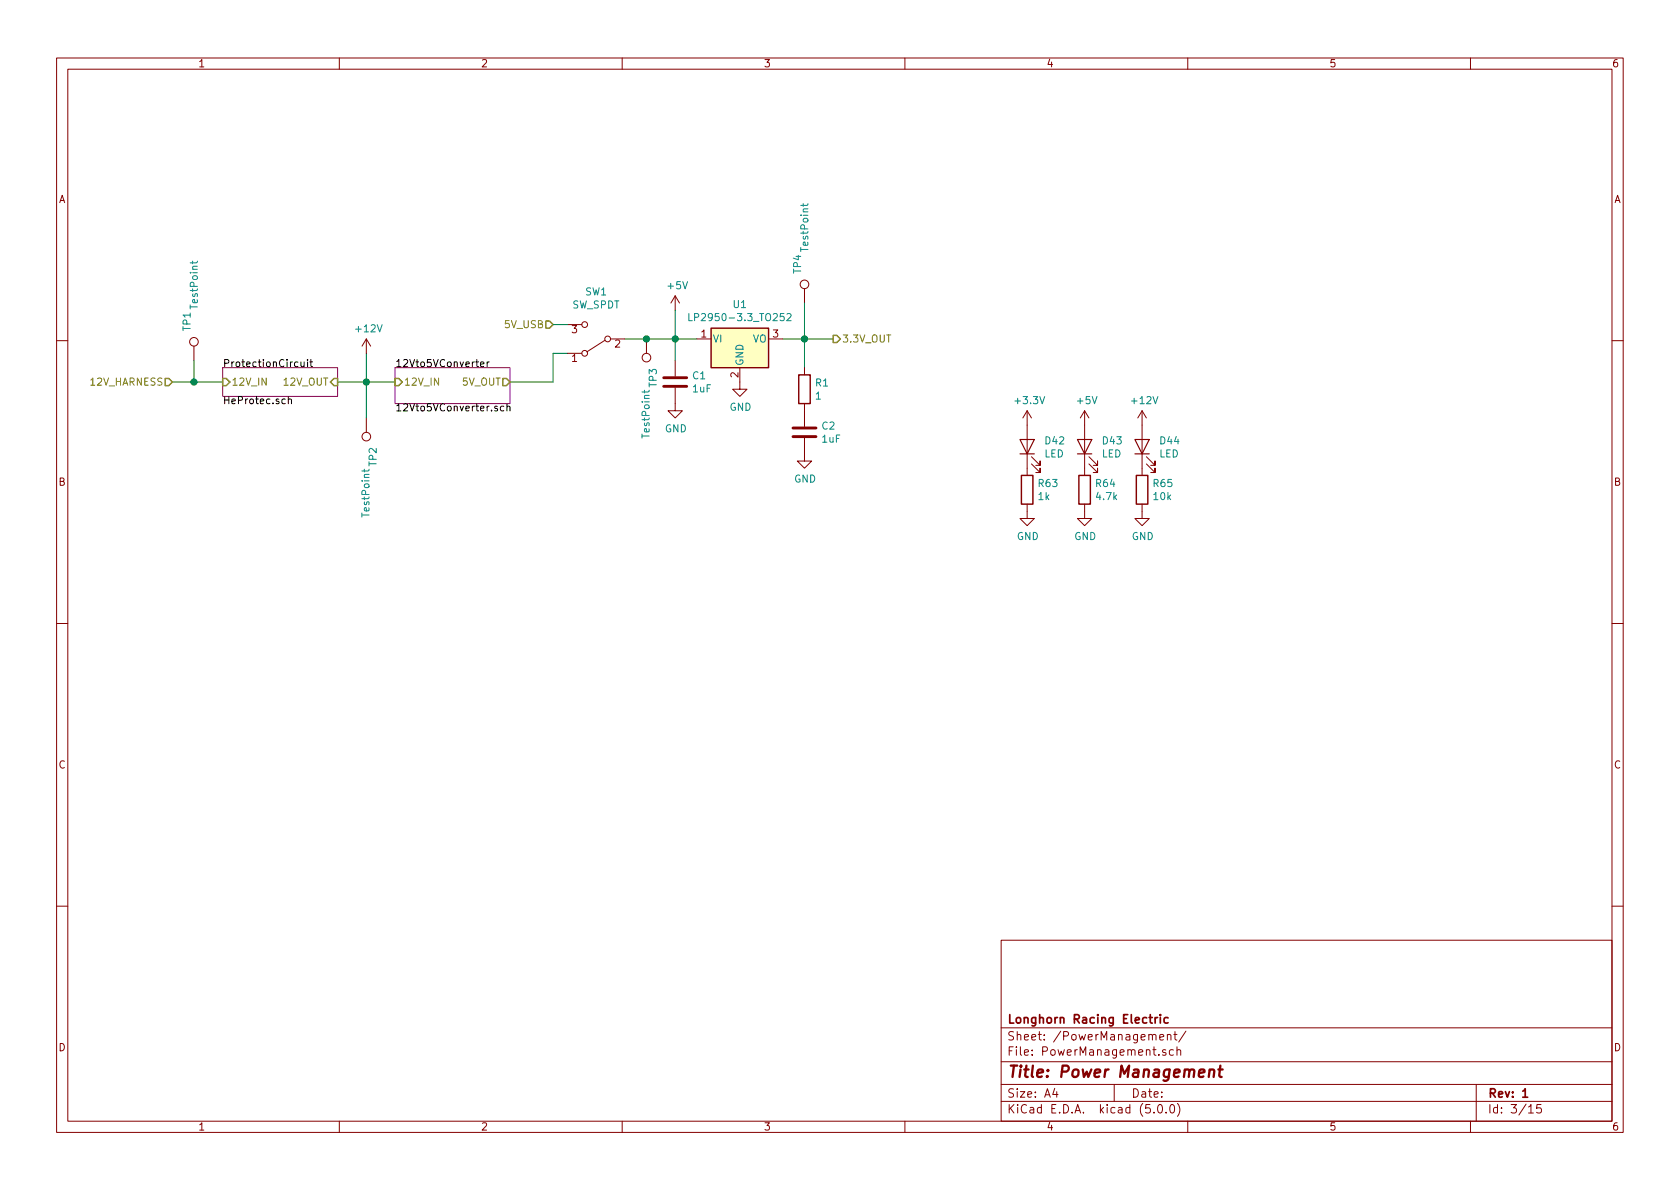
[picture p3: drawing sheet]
<svg xmlns="http://www.w3.org/2000/svg" width="297mm" height="210mm" viewBox="0 0 297 210" stroke-linecap="round" stroke-linejoin="round" font-family="sans-serif">
<g fill="none" stroke="#840000" stroke-width=".18">
<path d="M10 10.3h277v189.9h-277zM12 12.2h273v186.1h-273zM60 10.3v1.9M110 10.3v1.9M160 10.3v1.9M210 10.3v1.9M260 10.3v1.9M64.8 59.9l-.8 1.3M64.8 59.9v2.6M64.8 59.9l.7 1.3M100.3 57.4h2.6M107.9 59.9h2.6"/>
<path d="M114.3 59.9v2.6M119.4 52.3v2.6M119.4 52.3l-.8 1.3M119.4 52.3l.7 1.3M123.2 59.9h2.5M135.9 59.9h2.5M142.2 51v2.6M10 60.2h2M34.3 61.2v2.5M64.8 73.9v2.5M100.3 62.5h2.6M106.9 60.2l-3.1 2"/>
<path d="M119.4 68.6v4h1.2l-1.2 1.3-1.3-1.3h1.3M119.4 63.7v2.8M130.8 65v3.8h1.3l-1.3 1.3-1.3-1.3h1.3M142.2 77.5v4h1.3l-1.3 1.3-1.2-1.3h1.2M142.2 65v1.3M142.2 71.4v4M181.6 72.6v11.5M181.6 72.6l-.8 1.3M181.6 72.6l.8 1.3M191.8 72.6l-.8 1.3M191.8 72.6v11.5M191.8 72.6l.7 1.3"/>
<path d="M201.9 72.6l-.7 1.3M201.9 72.6v11.5M201.9 72.6l.8 1.3M285 60.2h2M181.6 89.1v2.6h1.3l-1.3 1.3-1.3-1.3h1.3M182.4 82l1.5 1.6v-.8v.8h-.8M182.4 80.8l1.5 1.5v-.8v.8h-.8M191.8 89.1v2.6h1.2l-1.2 1.3-1.3-1.3h1.3M192.5 82l1.6 1.6v-.8v.8h-.8M192.5 80.8l1.6 1.5v-.8v.8h-.8M201.9 89.1v2.6h1.3l-1.3 1.3-1.2-1.3h1.2M202.7 82l1.5 1.6v-.8v.8h-.7"/>
<path d="M202.7 80.8l1.5 1.5v-.8v.8h-.7M10 110.3h2M285 110.3h2M10 160.2h2M177 166.3h108v32h-108zM285 160.2h2M60 198.3v1.9M110 198.3v1.9M160 198.3v1.9M177 194.8h108M177 191.8h108M177 187.8h108"/>
<path d="M177 181.8h108M186.5 192.5l-.4 1h1M186.8 193v1M197 191.8v3M204 196.7v.1M204.8 195.5l.4-.2a.94 .94 0 0 1 0 1.5 .79 .79 0 0 1-.4-1.3zM205.1 183.4l.7-.1-.1-.3-.4-.1-.2 .2v.7h.6M206.1 185.7a.37 .37 0 0 0-.6 .1l.1 .2 .5 .2 .1 .1-.2 .3-.5-.1M206.2 196.7v.1M206.4 183.1l.2-.2 .4 .1v.9M206.4 182.9v1M207 195.4l.3-.1a.94 .94 0 0 1 0 1.5 .82 .82 0 0 1-.3-1.4z"/>
<path d="M207.5 185.7l-.5-.1-.2 .3v.6l.2 .1 .5-.1M207.5 182.9h.6M207.7 182.4v1.3l.4 .2M208.1 185.7h.1a.37 .37 0 0 1 .6 .1v.8M208.1 185.1v1.5M208.2 195.1a1.71 1.71 0 0 1 0 2.3M209.7 182.3l-1.3 2M210 198.3v1.9M260 198.3v1.9M261 191.8v6.5M270.3 195.8l.4-.5v1.5M270.3 196.8h.8"/>
<path d="M272.5 195.3h-.7l-.1 .7 .2-.1 .5 .1 .1 .2v.5l-.2 .1-.6-.1"/>
<circle cx="103.4" cy="57.4" r=".51"/>
<circle cx="107.4" cy="59.9" r=".51"/>
<circle cx="142.2" cy="50.3" r=".76"/>
<circle cx="34.3" cy="60.4" r=".76"/>
<circle cx="64.8" cy="77.2" r=".76"/>
<circle cx="103.4" cy="62.5" r=".51"/>
<circle cx="114.3" cy="63.2" r=".76"/>
</g>
<path d="M204.2 179.9v1M204.7 179.9l-.3 .1-.2 .2M205.2 179.4v.2M205.2 179.9v1M206.5 180l-.4-.1-.3 .3 .1 .6 .2 .1 .4-.1M269.2 193l.5-.5v1.5M269.2 194h.9" fill="none" stroke="#840000" stroke-width=".3"/>
<path d="M212 189.8l1-.2-.1-.4-.6-.1-.3 .3v.9l.2 .1 .6-.1M213.9 189.3a.5 .5 0 0 1 .8 .1l-.1 1M213.9 189.1l-.2 1.3M215.4 189.1h.8M215.8 188.4l-.2 1.8v.1l.4 .1" fill="none" stroke="#840000" stroke-width=".41"/>
<path d="M96.5 56.8h.7l.6 .6-.6 .6h-.7zM147.3 59.3h.7l.6 .6-.6 .7h-.7zM29.2 66.9h.6l.7 .7-.7 .6h-.6zM39.4 66.9h.6l.6 .7-.6 .6h-.6zM59.1 66.9h.6v1.3h-.6l-.7-.6zM69.8 66.9h.7l.6 .7-.6 .6h-.7zM88.9 66.9h.6l.7 .7-.7 .6h-.6z" fill="none" stroke="#848400" stroke-width=".25"/>
<path d="M97.8 57.4h2.5M110.5 59.9h12.7M119.4 54.9v8.8M138.4 59.9h8.9M142.2 53.6v11.4M30.5 67.6h8.9M34.3 63.7v3.9M59.7 67.6h10.1M64.8 62.5v11.4M100.3 62.5h-2.5v5.1h-7.6" fill="none" stroke="#008400" stroke-width=".18"/>
<path d="M117.3 68.3h4.1M117.3 66.8h4.1M140.2 77.2h4.1M140.2 75.7h4.1" fill="none" stroke="#840000" stroke-width=".51"/>
<path d="M39.4 65h20.3v5.1h-20.3zM69.8 65h20.4v6.4h-20.4z" fill="none" stroke="#840084" stroke-width=".18"/>
<g fill="none" stroke="#000" stroke-width=".18">
<path d="M51 70.7l.2-.1h.3v.8M51 70.1v1.3M53.2 64l.1 .8h.3l.2-.1M53.8 64v.8M54.4 63.6v.1M54.4 64v.8M54.8 64h.5M55 63.6v1.1l.3 .1M85 64.4l.6-.1-.1-.2-.3-.1-.2 .2v.6h.5M86.1 64v.8M86.5 64l-.3 .1-.1 .1M89.1 71.9l-.4-.1-.2 .3 .1 .5h.5"/>
<path d="M89.6 72l.2-.2 .3 .1 .1 .8M89.6 71.4v1.3"/>
</g>
<g fill="#008400" stroke="#008400" stroke-width=".25">
<circle cx="119.4" cy="59.9" r=".51"/>
<circle cx="142.2" cy="59.9" r=".51"/>
<circle cx="64.8" cy="67.6" r=".51"/>
<circle cx="34.3" cy="67.6" r=".51"/>
<circle cx="114.3" cy="59.9" r=".51"/>
</g>
<path d="M125.7 58h10.2v7h-10.2zM141.2 66.3h2.1v5.1h-2.1zM180.6 84.1h2v5h-2zM190.8 84.1h2v5h-2zM200.9 84.1h2v5h-2z" fill="none" stroke="#840000" stroke-width=".25"/>
<path d="M125.7 58h10.2v7h-10.2z" fill="#ffffc2" stroke="#ffffc2" stroke-width=".18"/>
<path d="M142 36v.5M142.8 36l-.1 .3h-1.1M34.1 46.2v.5M34.9 46.2l-.2 .3h-1.1M121.8 55.4v1.3h.6M139.1 55.6l.5-.2 .3 .4-.8 .9h.8M113.9 69v.5M114.8 69l-.2 .3h-1.1M64.4 83v.5M65.3 83l-.2 .3h-1.1" fill="none" stroke="#008484" stroke-width=".18"/>
<path d="M180.3 77.7h2.6l-1.3 2.6zM190.5 77.7h2.5l-1.2 2.6zM200.7 77.7h2.5l-1.3 2.6zM180.3 80.3h2.6M190.5 80.3h2.5M200.7 80.3h2.5" fill="none" stroke="#840000" stroke-width=".2"/>
<text font-size="2.8" fill="#840000" x="178" y="190.5">Title: Power Management</text>
<g font-size="2.1" fill="#840000">
<text x="178" y="184">Sheet: /PowerManagement/</text>
<text x="178" y="181">Longhorn Racing Electric</text>
<text x="178" y="186.7">File: PowerManagement.sch</text>
<text x="178" y="196.9">KiCad E.D.A. kicad (5.0.0)</text>
<text x="178" y="194.1">Size: A4</text>
<text x="200" y="194.1">Date:</text>
<text x="263" y="194.1">Rev: 1</text>
<text x="263" y="196.9">Id: 3/15</text>
</g>
<g font-size="1.8" fill="#840000">
<text x="35" y="11.9">1</text>
<text x="85" y="11.9">2</text>
<text x="135" y="11.9">3</text>
<text x="185" y="11.9">4</text>
<text x="235" y="11.9">5</text>
<text x="285" y="11.9">6</text>
<text x="10.4" y="35.9">A</text>
<text x="285.4" y="35.9">A</text>
<text x="101.1" y="58.9">3</text>
<text x="124" y="59.7">1</text>
<text x="136.7" y="59.7">3</text>
<text x="101.1" y="64">1</text>
<text x="108.7" y="61.5">2</text>
<text x="130.6" y="66.8" transform="rotate(-90 130.6 66.8)">2</text>
<text x="10.4" y="85.9">B</text>
<text x="285.4" y="85.9">B</text>
<text x="10.4" y="135.9">C</text>
<text x="285.4" y="135.9">C</text>
<text x="10.4" y="185.9">D</text>
<text x="285.4" y="185.9">D</text>
<text x="35" y="199.9">1</text>
<text x="85" y="199.9">2</text>
<text x="135" y="199.9">3</text>
<text x="185" y="199.9">4</text>
<text x="235" y="199.9">5</text>
<text x="285" y="199.9">6</text>
</g>
<g font-size="1.8" fill="#008484">
<text x="142.9" y="44.3" transform="rotate(-90 142.9 44.3)">TestPoint</text>
<text x="103.5" y="52.2">SW1</text>
<text x="118.2" y="51.1">+5V</text>
<text x="141.7" y="48.3" transform="rotate(-90 141.7 48.3)">TP4</text>
<text x="33.7" y="58.5" transform="rotate(-90 33.7 58.5)">TP1</text>
<text x="35" y="54.4" transform="rotate(-90 35 54.4)">TestPoint</text>
<text x="63.1" y="58.8">+12V</text>
<text x="101.1" y="54.6">SW_SPDT</text>
<text x="123" y="56.8">LP2950-3.3_TO252</text>
<text x="129.7" y="54.5">U1</text>
<text x="126" y="60.6">VI</text>
<text x="131.4" y="64.8" transform="rotate(-90 131.4 64.8)">GND</text>
<text x="133.1" y="60.6">VO</text>
<text x="116.1" y="68.4" transform="rotate(-90 116.1 68.4)">TP3</text>
<text x="122.5" y="67.1">C1</text>
<text x="122.5" y="69.4">1uF</text>
<text x="144.2" y="68.3">R1</text>
<text x="144.2" y="70.7">1</text>
<text x="179.7" y="71.5">+3.3V</text>
<text x="190.6" y="71.5">+5V</text>
<text x="200.2" y="71.5">+12V</text>
<text x="114.9" y="77.3" transform="rotate(-90 114.9 77.3)">TestPoint</text>
<text x="117.6" y="76.4">GND</text>
<text x="129" y="72.6">GND</text>
<text x="145.4" y="76">C2</text>
<text x="66.6" y="82.4" transform="rotate(-90 66.6 82.4)">TP2</text>
<text x="145.4" y="78.3">1uF</text>
<text x="184.6" y="80.9">LED</text>
<text x="184.9" y="78.6">D42</text>
<text x="194.8" y="80.9">LED</text>
<text x="195" y="78.6">D43</text>
<text x="205" y="80.9">LED</text>
<text x="205.2" y="78.6">D44</text>
<text x="140.4" y="85.3">GND</text>
<text x="183.6" y="88.4">1k</text>
<text x="183.7" y="86.1">R63</text>
<text x="193.8" y="86.1">R64</text>
<text x="193.9" y="88.4">4.7k</text>
<text x="204" y="86.1">R65</text>
<text x="204" y="88.4">10k</text>
<text x="65.3" y="91.2" transform="rotate(-90 65.3 91.2)">TestPoint</text>
<text x="179.8" y="95.5">GND</text>
<text x="189.9" y="95.5">GND</text>
<text x="200.1" y="95.5">GND</text>
</g>
<g font-size="1.8" fill="#848400">
<text x="89.4" y="58">5V_USB</text>
<text x="148.8" y="60.6">3.3V_OUT</text>
<text x="16.2" y="68.2">12V_HARNESS</text>
<text x="40.9" y="68.2">12V_IN</text>
<text x="50.3" y="68.2">12V_OUT</text>
<text x="71.4" y="68.2">12V_IN</text>
<text x="81.8" y="68.2">5V_OUT</text>
</g>
<g font-size="1.8">
<text x="39.4" y="64.9">ProtectionCircuit</text>
<text x="69.8" y="64.9">12Vto5VConverter</text>
<text x="39.4" y="71.5">HeProtec.sch</text>
<text x="69.8" y="72.7">12Vto5VConverter.sch</text>
</g>
</svg>
